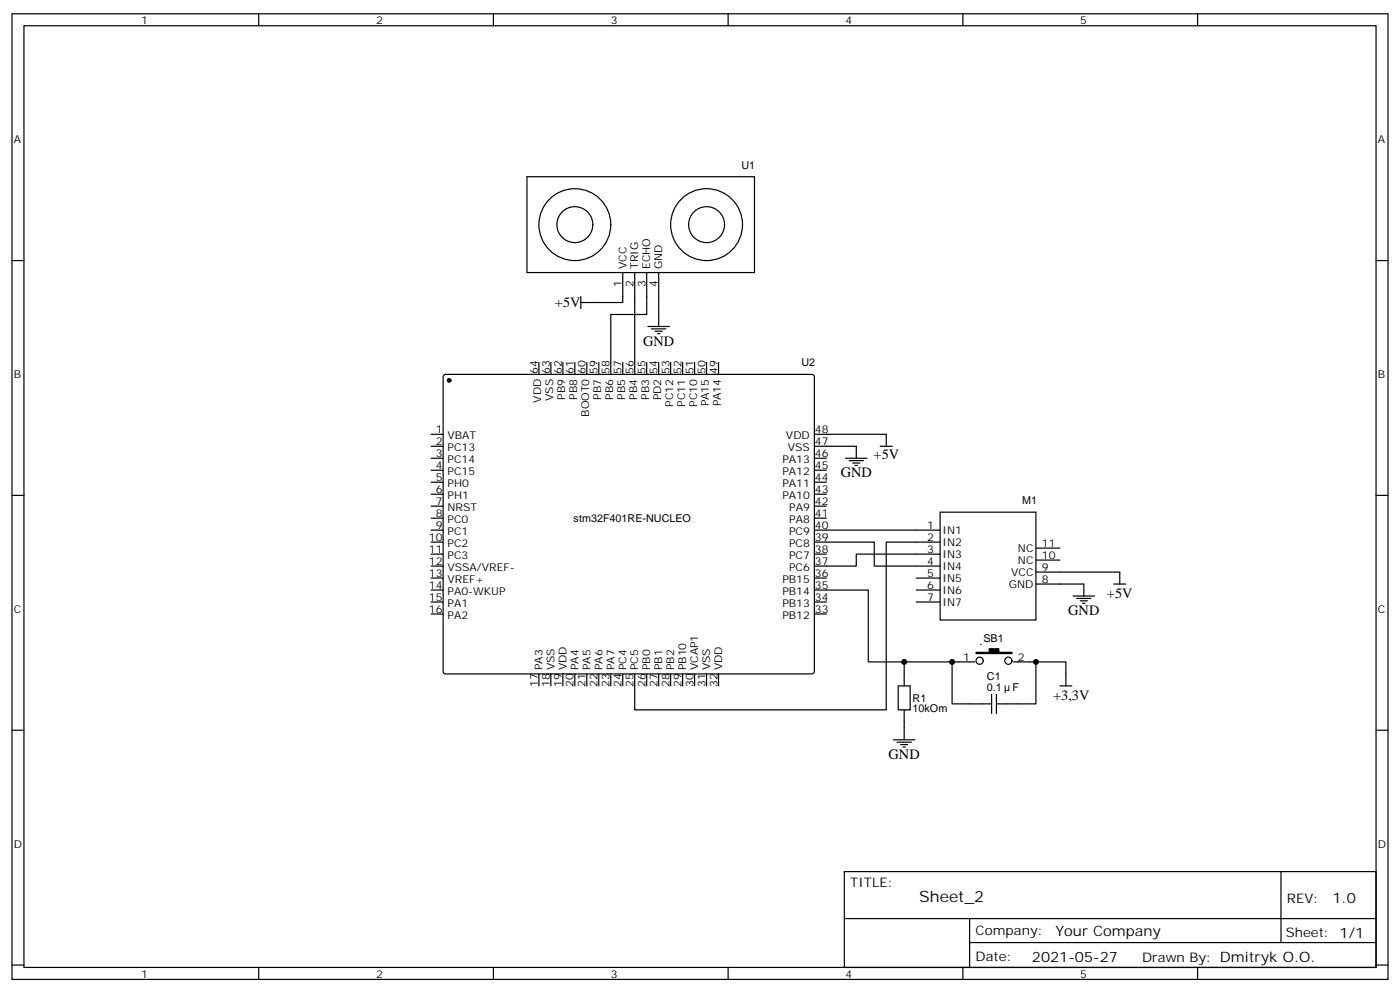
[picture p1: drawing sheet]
<svg xmlns="http://www.w3.org/2000/svg" width="412mm" height="292mm" viewBox="0 0 412 292" stroke-linecap="round" stroke-linejoin="round" font-family="sans-serif">
<g fill="none" stroke="#000" stroke-width=".35">
<path d="M3.5 4.1h405.4v284.3h-405.4zM7.1 7.6h398.2v277.3h-398.2zM76.2 4.1v3.5M145.3 4.1v3.5M214.5 4.1v3.5M283.6 4.1v3.5M352.8 4.1v3.5M155.2 52h67v28.3h-67zM3.5 76.7h3.6M405.3 76.7h3.6M171.1 87.3v3.5M183.4 80.3v8.8h-12.3"/>
<path d="M187 80.3v29.9M190.5 80.3v12.3h-10.6v17.6M190.9 96.1h6.3M191.9 96.8h4.2M193 97.5h2.1M193.7 98.2h.7M194 80.3v15.8M130.8 110.4l.4-.2h108l.5 .2 .2 .5v86.8l-.2 .5-.5 .2h-108l-.5-.2-.2-.5v-86.8zM158.7 106.7v3.5M162.3 106.7v3.5M165.8 106.7v3.5M169.3 106.7v3.5"/>
<path d="M172.9 106.7v3.5M176.4 106.7v3.5M183.4 106.7v3.5M190.5 106.7v3.5M194 106.7v3.5M197.6 106.7v3.5M201.1 106.7v3.5M204.6 106.7v3.5M208.1 106.7v3.5M211.7 106.7v3.5M127 127.9h3.5M127 131.4h3.5"/>
<path d="M127 134.9h3.5M127 138.5h3.5M239.9 127.9h21.2v3.5M239.9 131.4h12.3v3.5M239.9 134.9h3.5M239.9 138.5h3.5M249.1 134.9h6.3M250.1 135.6h4.3M251.2 136.3h2.1M251.9 137.1h.7M259.3 131.4h3.5M3.5 145.9h3.6"/>
<path d="M127 156.1h3.5M127 159.6h3.5M127 142h3.5M127 145.5h3.5M127 149h3.5M127 152.6h3.5M239.9 159.6h17.6v7.1h19.4M239.9 156.1h37M239.9 142h3.5M239.9 145.5h3.5M239.9 149h3.5M239.9 152.6h3.5"/>
<path d="M276.9 150.8h28.3v31.8h-28.3zM276.9 159.6h-15.8v49.4h-74.1v-10.6M405.3 145.9h3.6M127 163.2h3.5M127 166.7h3.5M127 170.2h3.5M127 173.7h3.5M127 177.3h3.5M239.9 173.7h15.9v21.2h31.4M239.9 163.2h3.5M239.9 170.2h3.5M239.9 177.3h3.5"/>
<path d="M269.9 170.2h7M269.9 173.7h7M269.9 177.3h7M276.9 163.2h-24.7v3.5h-12.3M305.2 172h14.1v3.5M305.2 168.5h24.6v3.5M305.2 164.9h7M305.2 161.4h7M316.1 175.5h6.3M317.1 176.2h4.3M318.2 176.9h2.1M318.9 177.6h.7"/>
<path d="M328.1 172h3.5M127 180.8h3.5M158.7 198.4v3.6M162.3 198.4v3.6M165.8 198.4v3.6M169.3 198.4v3.6M172.9 198.4v3.6M176.4 198.4v3.6M179.9 198.4v3.6M183.4 198.4v3.6M190.5 198.4v3.6M194 198.4v3.6"/>
<path d="M197.6 198.4v3.6M201.1 198.4v3.6M204.6 198.4v3.6M208.1 198.4v3.6M211.7 198.4v3.6M239.9 180.8h3.5M266.3 194.9v7.1M280.5 194.9v12.4h11.6M298.4 194.9h15.6v7.1M305.2 194.9v12.4h-11.7M3.5 215h3.6M263.2 217.8h6.3"/>
<path d="M264.2 218.5h4.3M264.6 202h3.5v7h-3.5zM265.3 219.3h2.1M266 220h.7M266.3 209v8.8M292.1 204.4v5.7M293.5 204.4v5.7M312.2 202h3.5M405.3 215h3.6M248.7 256.6h156.6v28.3h-156.6zM377.3 256.7v20.8M248.7 270.5h156.5"/>
<path d="M285.6 277.5h119.6M285.6 270.5v14.1M3.5 284.2h3.6M76.2 284.9v3.5M145.3 284.9v3.5M214.5 284.9v3.5M283.6 284.9v3.5M352.8 284.9v3.5M405.3 284.2h3.6"/>
<circle cx="169.3" cy="66.1" r="10.6"/>
<circle cx="169.3" cy="66.1" r="5.3"/>
<circle cx="208.1" cy="66.1" r="10.6"/>
<circle cx="208.1" cy="66.1" r="5.3"/>
<circle cx="288.6" cy="194.6" r="1.06"/>
<circle cx="297" cy="194.6" r="1.06"/>
</g>
<g fill="#000" stroke="#000" stroke-width=".35">
<path d="M287.5 192.1h3.9v-1.1h2.8v1.1h3.9v.3h-10.6z"/>
<circle cx="132.3" cy="112" r=".53"/>
</g>
<g fill="#000">
<circle cx="266.3" cy="194.9" r=".88"/>
<circle cx="280.5" cy="194.9" r=".88"/>
<circle cx="305.2" cy="194.9" r=".88"/>
</g>
<text font-size="4.6" x="270.8" y="265.7">Sheet_2</text>
<g font-size="4.2">
<text x="163.5" y="90.4">+5V</text>
<text x="189.4" y="101.8">GND</text>
<text x="257.4" y="135.3">+5V</text>
<text x="247.6" y="140.6">GND</text>
<text x="326.1" y="176.1">+5V</text>
<text x="314.7" y="181.2">GND</text>
<text x="310.2" y="206">+3,3V</text>
<text x="261.8" y="223.5">GND</text>
<text x="392.5" y="265.9">1.0</text>
<text x="310.9" y="275.5">Your Company</text>
<text x="304" y="283.3">2021-05-27</text>
</g>
<g font-size="3.9">
<text x="250.5" y="261.2">TITLE:</text>
<text x="379.1" y="265.9">REV:</text>
<text x="287.4" y="275.4">Company:</text>
<text x="378.7" y="276">Sheet: 1/1</text>
<text x="287.4" y="283.1">Date:</text>
<text x="336.4" y="283.2">Drawn By: Dmitryk O.O.</text>
</g>
<g font-size="3.2">
<text x="41.6" y="7.1">1</text>
<text x="110.8" y="7.1">2</text>
<text x="179.9" y="7.1">3</text>
<text x="249.1" y="7.1">4</text>
<text x="318.2" y="7.1">5</text>
<text x="4.1" y="42.2">A</text>
<text x="405.9" y="42.2">A</text>
<text x="218.4" y="49.7">U1</text>
<text x="184.5" y="79.2" transform="rotate(-90 184.5 79.2)">VCC</text>
<text x="188" y="79.2" transform="rotate(-90 188 79.2)">TRIG</text>
<text x="191.6" y="79.2" transform="rotate(-90 191.6 79.2)">ECHO</text>
<text x="195.1" y="79.2" transform="rotate(-90 195.1 79.2)">GND</text>
<text x="183.1" y="84.4" transform="rotate(-90 183.1 84.4)">1</text>
<text x="186.6" y="84.4" transform="rotate(-90 186.6 84.4)">2</text>
<text x="190.1" y="84.4" transform="rotate(-90 190.1 84.4)">3</text>
<text x="193.7" y="84.4" transform="rotate(-90 193.7 84.4)">4</text>
<text x="236.1" y="107.8">U2</text>
<text x="4.1" y="111.3">B</text>
<text x="158.4" y="110.1" transform="rotate(-90 158.4 110.1)">64</text>
<text x="161.9" y="110.1" transform="rotate(-90 161.9 110.1)">63</text>
<text x="165.5" y="110.1" transform="rotate(-90 165.5 110.1)">62</text>
<text x="169" y="110.1" transform="rotate(-90 169 110.1)">61</text>
<text x="172.5" y="110.1" transform="rotate(-90 172.5 110.1)">60</text>
<text x="176" y="110.1" transform="rotate(-90 176 110.1)">59</text>
<text x="179.6" y="110.1" transform="rotate(-90 179.6 110.1)">58</text>
<text x="183.1" y="110.1" transform="rotate(-90 183.1 110.1)">57</text>
<text x="186.6" y="110.1" transform="rotate(-90 186.6 110.1)">56</text>
<text x="190.1" y="110.1" transform="rotate(-90 190.1 110.1)">55</text>
<text x="193.7" y="110.1" transform="rotate(-90 193.7 110.1)">54</text>
<text x="197.2" y="110.1" transform="rotate(-90 197.2 110.1)">53</text>
<text x="200.7" y="110.1" transform="rotate(-90 200.7 110.1)">52</text>
<text x="204.3" y="110.1" transform="rotate(-90 204.3 110.1)">51</text>
<text x="207.8" y="110.1" transform="rotate(-90 207.8 110.1)">50</text>
<text x="211.3" y="110.1" transform="rotate(-90 211.3 110.1)">49</text>
<text x="405.9" y="111.3">B</text>
<text x="159.5" y="118.6" transform="rotate(-90 159.5 118.6)">VDD</text>
<text x="163" y="118.1" transform="rotate(-90 163 118.1)">VSS</text>
<text x="166.5" y="117.7" transform="rotate(-90 166.5 117.7)">PB9</text>
<text x="170" y="117.7" transform="rotate(-90 170 117.7)">PB8</text>
<text x="177.1" y="117.7" transform="rotate(-90 177.1 117.7)">PB7</text>
<text x="180.6" y="117.7" transform="rotate(-90 180.6 117.7)">PB6</text>
<text x="184.1" y="117.7" transform="rotate(-90 184.1 117.7)">PB5</text>
<text x="187.7" y="117.7" transform="rotate(-90 187.7 117.7)">PB4</text>
<text x="191.2" y="117.7" transform="rotate(-90 191.2 117.7)">PB3</text>
<text x="194.7" y="117.9" transform="rotate(-90 194.7 117.9)">PD2</text>
<text x="198.3" y="119.7" transform="rotate(-90 198.3 119.7)">PC12</text>
<text x="201.8" y="119.7" transform="rotate(-90 201.8 119.7)">PC11</text>
<text x="205.3" y="119.7" transform="rotate(-90 205.3 119.7)">PC10</text>
<text x="208.8" y="119.7" transform="rotate(-90 208.8 119.7)">PA15</text>
<text x="212.4" y="119.7" transform="rotate(-90 212.4 119.7)">PA14</text>
<text x="173.6" y="122.7" transform="rotate(-90 173.6 122.7)">BOOT0</text>
<text x="128.3" y="127.5">1</text>
<text x="128.3" y="131.1">2</text>
<text x="131.8" y="129.3">VBAT</text>
<text x="231.5" y="129.3">VDD</text>
<text x="240.1" y="131.1">47</text>
<text x="240.1" y="127.5">48</text>
<text x="128.3" y="134.6">3</text>
<text x="131.8" y="132.8">PC13</text>
<text x="131.8" y="136.3">PC14</text>
<text x="230.5" y="136.3">PA13</text>
<text x="232.1" y="132.8">VSS</text>
<text x="240.1" y="134.6">46</text>
<text x="128.3" y="138.1">4</text>
<text x="128.3" y="141.6">5</text>
<text x="131.8" y="139.9">PC15</text>
<text x="131.8" y="143.4">PH0</text>
<text x="230.5" y="143.4">PA11</text>
<text x="230.5" y="139.9">PA12</text>
<text x="240.1" y="141.6">44</text>
<text x="240.1" y="138.1">45</text>
<text x="128.3" y="145.2">6</text>
<text x="128.3" y="148.7">7</text>
<text x="131.8" y="146.9">PH1</text>
<text x="230.5" y="146.9">PA10</text>
<text x="240.1" y="148.7">42</text>
<text x="240.1" y="145.2">43</text>
<text x="301.1" y="148.5">M1</text>
<text x="128.3" y="152.2">8</text>
<text x="128.3" y="155.8">9</text>
<text x="131.8" y="150.5">NRST</text>
<text x="131.8" y="154">PC0</text>
<text x="169" y="153.6">stm32F401RE-NUCLEO</text>
<text x="232.5" y="154">PA8</text>
<text x="232.5" y="150.5">PA9</text>
<text x="240.1" y="155.8">40</text>
<text x="240.1" y="152.2">41</text>
<text x="273.1" y="155.8">1</text>
<text x="126.3" y="159.3">10</text>
<text x="131.8" y="157.5">PC1</text>
<text x="131.8" y="161">PC2</text>
<text x="232.4" y="161">PC8</text>
<text x="232.4" y="157.5">PC9</text>
<text x="240.1" y="159.3">39</text>
<text x="273.1" y="159.3">2</text>
<text x="277.6" y="157.2">IN1</text>
<text x="277.6" y="160.7">IN2</text>
<text x="306.9" y="161">11</text>
<text x="126.3" y="162.8">11</text>
<text x="126.3" y="166.3">12</text>
<text x="131.8" y="164.6">PC3</text>
<text x="232.4" y="164.6">PC7</text>
<text x="240.1" y="166.3">37</text>
<text x="240.1" y="162.8">38</text>
<text x="273.1" y="162.8">3</text>
<text x="273.1" y="166.3">4</text>
<text x="277.6" y="164.2">IN3</text>
<text x="277.6" y="167.7">IN4</text>
<text x="299.9" y="166">NC</text>
<text x="299.9" y="162.5">NC</text>
<text x="306.9" y="164.6">10</text>
<text x="126.3" y="169.9">13</text>
<text x="126.3" y="173.4">14</text>
<text x="131.8" y="168.1">VSSA/VREF-</text>
<text x="131.8" y="171.6">VREF+</text>
<text x="230.5" y="171.6">PB15</text>
<text x="232.4" y="168.1">PC6</text>
<text x="240.1" y="173.4">35</text>
<text x="240.1" y="169.9">36</text>
<text x="273.1" y="169.9">5</text>
<text x="273.1" y="173.4">6</text>
<text x="277.6" y="171.3">IN5</text>
<text x="297.2" y="173">GND</text>
<text x="297.8" y="169.5">VCC</text>
<text x="306.9" y="171.6">8</text>
<text x="306.9" y="168.1">9</text>
<text x="126.3" y="176.9">15</text>
<text x="131.8" y="175.2">PA0-WKUP</text>
<text x="131.8" y="178.7">PA1</text>
<text x="230.5" y="178.7">PB13</text>
<text x="230.5" y="175.2">PB14</text>
<text x="240.1" y="176.9">34</text>
<text x="273.1" y="176.9">7</text>
<text x="277.6" y="174.8">IN6</text>
<text x="277.6" y="178.3">IN7</text>
<text x="4.1" y="180.4">C</text>
<text x="126.3" y="180.4">16</text>
<text x="131.8" y="182.2">PA2</text>
<text x="230.5" y="182.2">PB12</text>
<text x="240.1" y="180.4">33</text>
<text x="405.9" y="180.4">C</text>
<text x="288.5" y="190">.</text>
<text x="289.7" y="189">SB1</text>
<text x="159.8" y="197.4" transform="rotate(-90 159.8 197.4)">PA3</text>
<text x="163.3" y="197.4" transform="rotate(-90 163.3 197.4)">VSS</text>
<text x="166.9" y="197.4" transform="rotate(-90 166.9 197.4)">VDD</text>
<text x="170.4" y="197.4" transform="rotate(-90 170.4 197.4)">PA4</text>
<text x="173.9" y="197.4" transform="rotate(-90 173.9 197.4)">PA5</text>
<text x="177.4" y="197.4" transform="rotate(-90 177.4 197.4)">PA6</text>
<text x="181" y="197.4" transform="rotate(-90 181 197.4)">PA7</text>
<text x="184.5" y="197.4" transform="rotate(-90 184.5 197.4)">PC4</text>
<text x="188" y="197.4" transform="rotate(-90 188 197.4)">PC5</text>
<text x="191.6" y="197.4" transform="rotate(-90 191.6 197.4)">PB0</text>
<text x="195.1" y="197.4" transform="rotate(-90 195.1 197.4)">PB1</text>
<text x="198.6" y="197.4" transform="rotate(-90 198.6 197.4)">PB2</text>
<text x="202.1" y="197.4" transform="rotate(-90 202.1 197.4)">PB10</text>
<text x="205.7" y="197.4" transform="rotate(-90 205.7 197.4)">VCAP1</text>
<text x="209.2" y="197.4" transform="rotate(-90 209.2 197.4)">VSS</text>
<text x="212.7" y="197.4" transform="rotate(-90 212.7 197.4)">VDD</text>
<text x="283.7" y="194.6">1</text>
<text x="299.9" y="194.6">2</text>
<text x="158.4" y="202.3" transform="rotate(-90 158.4 202.3)">17</text>
<text x="161.9" y="202.3" transform="rotate(-90 161.9 202.3)">18</text>
<text x="165.5" y="202.3" transform="rotate(-90 165.5 202.3)">19</text>
<text x="169" y="202.3" transform="rotate(-90 169 202.3)">20</text>
<text x="172.5" y="202.3" transform="rotate(-90 172.5 202.3)">21</text>
<text x="176" y="202.3" transform="rotate(-90 176 202.3)">22</text>
<text x="179.6" y="202.3" transform="rotate(-90 179.6 202.3)">23</text>
<text x="183.1" y="202.3" transform="rotate(-90 183.1 202.3)">24</text>
<text x="186.6" y="202.3" transform="rotate(-90 186.6 202.3)">25</text>
<text x="190.1" y="202.3" transform="rotate(-90 190.1 202.3)">26</text>
<text x="193.7" y="202.3" transform="rotate(-90 193.7 202.3)">27</text>
<text x="197.2" y="202.3" transform="rotate(-90 197.2 202.3)">28</text>
<text x="200.7" y="202.3" transform="rotate(-90 200.7 202.3)">29</text>
<text x="204.3" y="202.3" transform="rotate(-90 204.3 202.3)">30</text>
<text x="207.8" y="202.3" transform="rotate(-90 207.8 202.3)">31</text>
<text x="211.3" y="202.3" transform="rotate(-90 211.3 202.3)">32</text>
<text x="290.7" y="203.4">0.1</text>
<text x="290.7" y="200.3">C1</text>
<text x="298.3" y="203.4">F</text>
<text x="268.8" y="209.8">10kOm</text>
<text x="268.8" y="206.7">R1</text>
<text x="4.1" y="249.6">D</text>
<text x="405.9" y="249.6">D</text>
<text x="41.6" y="287.9">1</text>
<text x="110.8" y="287.9">2</text>
<text x="179.9" y="287.9">3</text>
<text x="249.1" y="287.9">4</text>
<text x="318.2" y="287.9">5</text>
</g>
</svg>
